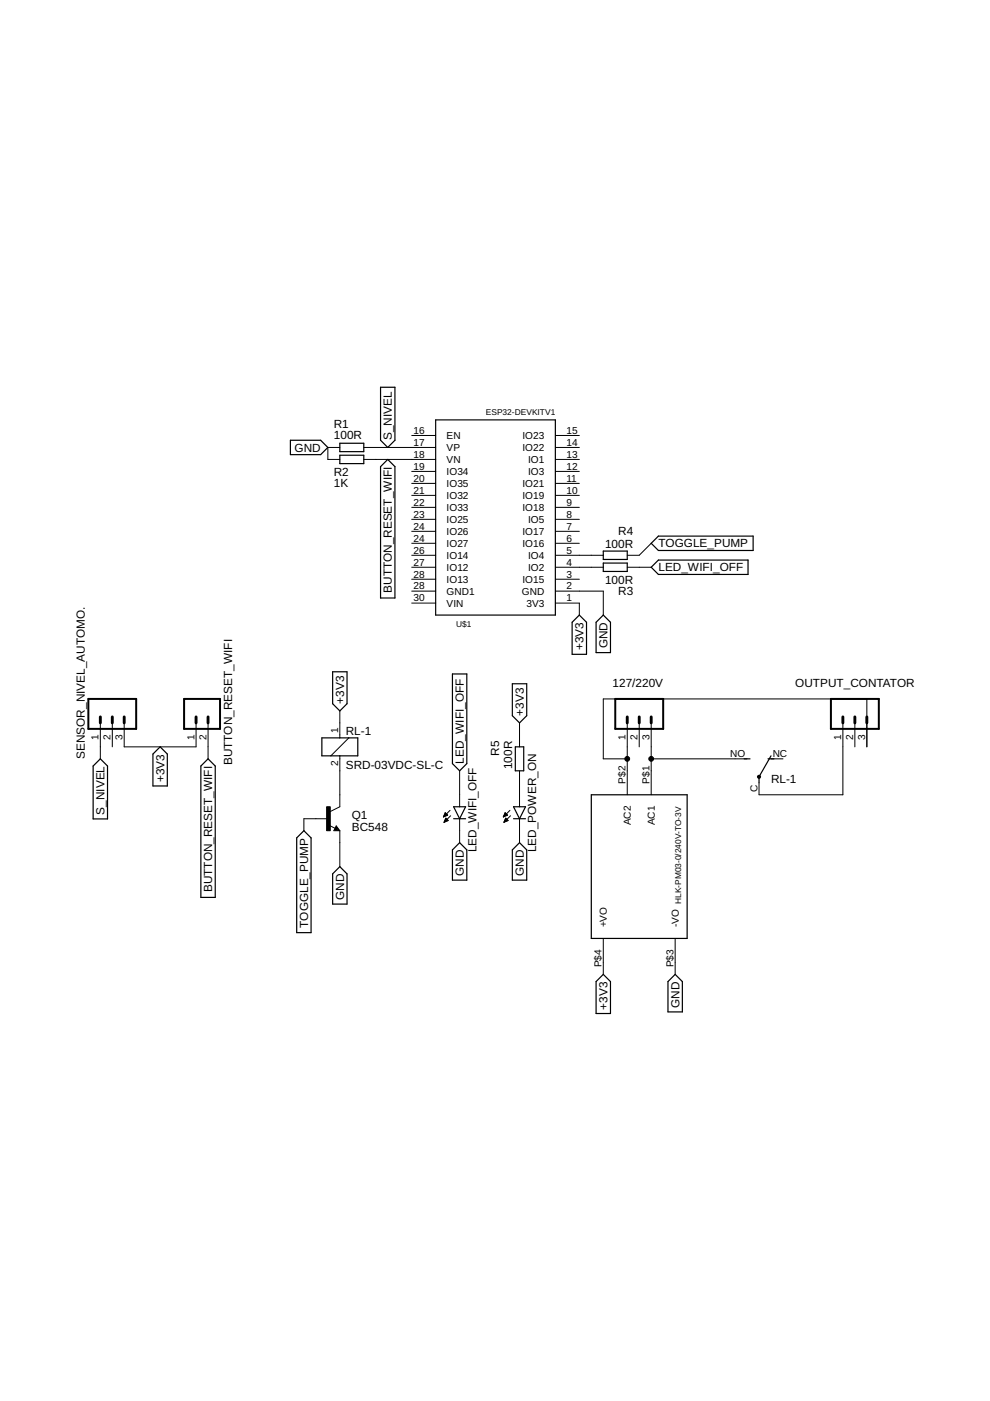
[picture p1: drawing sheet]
<svg xmlns="http://www.w3.org/2000/svg" width="210mm" height="297mm" viewBox="0 0 210 297" stroke-linecap="round" stroke-linejoin="round" font-family="sans-serif">
<g fill="none" stroke="#000" stroke-width=".25">
<path d="M61.6 93.3h6.4l1.5 1.6-1.5 1.5h-6.4zM72.1 94h5v1.8h-5zM72.1 96.5h5v1.8h-5zM80.7 82.1h3v11.2l-1.5 1.6-1.5-1.6zM82.2 97.4l1.5 1.5v27.9h-3v-27.9zM92.4 89h25.4v41.4h-25.4zM127.9 119.4h5.1v1.8h-5.1zM127.9 116.8h5.1v1.8h-5.1zM139.6 118.7h19v3.1h-19l-1.5-1.5zM139.6 113.7h20.1v3h-20.1l-1.5-1.5zM122.8 130.4l1.6 1.5v6.8h-3.1v-6.8zM127.9 130.4l1.5 1.5v6.5h-3v-6.5z"/>
<path d="M34 158.3l1.5 1.6v6.7h-3.1v-6.7zM68.2 156.4h7.7v3.9h-7.7zM70.5 142.4h3.1v6.8l-1.5 1.5-1.6-1.5zM95.9 142.9h3.1v19l-1.5 1.5-1.6-1.5zM108.6 145h3.1v6.7l-1.5 1.6-1.6-1.6zM109.3 158.3h1.7v5.1h-1.7zM21.3 160.9l1.5 1.5v11.2h-3.1v-11.2zM44.1 160.9l1.5 1.5v27.9h-3v-27.9zM64.4 176.1l1.6 1.6v20h-3.1v-20zM71.3 175.6l.1 .3h-.4l.3-.5 .5 .6h-.8M96.2 171h2.5l-1.2 2.6zM96.2 173.6h2.5"/>
<path d="M97.5 178.7l1.5 1.5v6.4h-3.1v-6.4zM108.9 173.6h2.5M108.9 171h2.5l-1.2 2.6zM125.4 168.5h20.3v30.5h-20.3zM157.8 160.9h1.2M162.8 160.9h1.3M163.5 160.3l-2.6 4.4v1.3M72.1 183.7l1.5 1.6v6.4h-3.1v-6.4zM108.6 180.2l1.6-1.5 1.5 1.5v6.4h-3.1zM126.4 208.1l1.5-1.5 1.5 1.5v6.8h-3zM143.2 206.6l1.5 1.5v6.4h-3.1v-6.4z"/>
</g>
<g fill="none" stroke="#000" stroke-width=".21">
<path d="M72.1 94.9h-2.6v2.5h2.6M77.1 97.4h15.3M77.1 94.9h15.3M87.3 99.9h5.1M87.3 92.3h5.1M117.8 99.9h5M117.8 97.4h5M117.8 94.9h5M117.8 92.3h5M87.3 117.7h5.1M87.3 115.2h5.1M87.3 112.6h5.1"/>
<path d="M87.3 110.1h5.1M87.3 107.6h5.1M87.3 105h5.1M87.3 102.5h5.1M117.8 117.7h10.1M117.8 115.2h5M117.8 112.6h5M117.8 110.1h5M117.8 107.6h5M117.8 105h5M117.8 102.5h5M138.1 115.2l-2.6 2.5h-2.5"/>
<path d="M87.3 127.9h5.1M87.3 125.3h5.1M87.3 122.8h5.1M87.3 120.3h5.1M117.8 127.9h5v2.5M117.8 125.3h10.1v5.1M117.8 122.8h5M117.8 120.3h10.1M133 120.3h5.1M21.3 153.3v7.6M23.8 153.3v5M26.3 153.3v5h15.3v-5"/>
<path d="M44.1 153.3v7.6M72.1 150.7v5.7M74 156.4l-3.9 3.9M110.2 153.3v5M133 153.3v15.2M135.5 153.3v5M138.1 153.3v15.2M178.7 153.3v15.2h-17.8v-2.5M181.3 153.3v5M183.8 158.3v-10.1h-55.9v12.7h5.1M69.5 173.6h-5.1v2.5M69.8 175l1.3 .6"/>
<path d="M71.3 175.1l.8 1h-1.3zM72.1 160.3v10.7l-2.1 1.1M72.1 176.1v7.6M94 173.2h.1M94.1 173.1h.2M94.1 173h.5M94.2 172.8h.7M94.2 174.3h.1M94.2 172.7h.6M94.2 174.2h.4M94.3 172.6h.4M94.3 174h.6"/>
<path d="M94.3 172.5h.3M94.3 173.9h.7M94.4 172.3h.1M94.4 173.8h.5M94.4 172.3l-.4 .9M94.4 172.3l.5 .5-.9 .4M94.4 173.7h.3M94.5 173.5h.1M94.5 173.5l.5 .5-.9 .3zM95.4 171.8l-1.4 1.4M95.5 173l-1.4 1.3M97.5 163.4v7.6"/>
<path d="M97.5 173.6v5.1M106.7 173.2h.1M106.8 173.1h.2M106.8 173h.5M106.9 172.8h.7M106.9 174.3h.1M106.9 174.2h.4M106.9 172.7h.6M107 172.6h.4M107 174h.6M107 173.9h.7M107 172.5h.3"/>
<path d="M107.1 172.3h.1M107.1 173.8h.4M107.1 172.3l-.4 .9M107.1 172.3l.5 .5M107.1 173.7h.3M107.2 173.5h.1M107.2 173.5l.5 .5-.9 .3zM107.6 172.8l-.9 .4M108.1 171.8l-1.4 1.4M108.2 173l-1.4 1.3M110.2 163.4v7.6M110.2 173.6v5.1"/>
<path d="M138.1 160.9h20.3M163.5 160.9h2.5M127.9 199v7.6M143.2 199v7.6"/>
</g>
<path d="M18.7 148.2h10.2v6.3h-10.2zM39 148.2h7.7v6.3h-7.7zM130.5 148.2h10.1v6.3h-10.1zM176.2 148.2h10.1v6.3h-10.1z" fill="none" stroke="#000" stroke-width=".42"/>
<path d="M21.3 152v1.3M23.8 152v1.3M26.3 152v1.3M41.6 152v1.3M44.1 152v1.3M133 152v1.3M135.5 152v1.3M138.1 152v1.3M178.7 152v1.3M181.3 152v1.3M183.8 152v1.3" fill="none" stroke="#000" stroke-width=".61"/>
<g fill="#000" stroke="#000" stroke-width=".21">
<circle cx="133" cy="160.9" r=".51"/>
<circle cx="138.1" cy="160.9" r=".51"/>
<circle cx="160.9" cy="164.7" r=".33"/>
</g>
<path d="M69.3 171h.7v5.1h-.7z" fill="#000" stroke="#000" stroke-width=".21"/>
<g font-size="2.5">
<text x="62.4" y="95.8">GND</text>
<text x="70.8" y="93.1">100R</text>
<text x="70.8" y="90.8">R1</text>
<text x="83.1" y="93.3" transform="rotate(-90 83.1 93.3)">S_NIVEL</text>
<text x="70.8" y="101">R2</text>
<text x="70.8" y="103.2">1K</text>
<text x="131.1" y="113.4">R4</text>
<text x="128.3" y="116.2">100R</text>
<text x="139.6" y="116.1">TOGGLE_PUMP</text>
<text x="83.1" y="125.7" transform="rotate(-90 83.1 125.7)">BUTTON_RESET_WIFI</text>
<text x="128.3" y="123.8">100R</text>
<text x="139.6" y="121.1">LED_WIFI_OFF</text>
<text x="131.1" y="126.1">R3</text>
<text x="123.7" y="137.9" transform="rotate(-90 123.7 137.9)">+3V3</text>
<text x="128.8" y="137.5" transform="rotate(-90 128.8 137.5)">GND</text>
<text x="72.9" y="149.2" transform="rotate(-90 72.9 149.2)">+3V3</text>
<text x="129.9" y="145.7">127/220V</text>
<text x="168.6" y="145.7">OUTPUT_CONTATOR</text>
<text x="73.3" y="155.8">RL-1</text>
<text x="111" y="151.7" transform="rotate(-90 111 151.7)">+3V3</text>
<text x="18" y="160.9" transform="rotate(-90 18 160.9)">SENSOR_NIVEL_AUTOMO.</text>
<text x="98.3" y="161.9" transform="rotate(-90 98.3 161.9)">LED_WIFI_OFF</text>
<text x="105.8" y="160.3" transform="rotate(-90 105.8 160.3)">R5</text>
<text x="34.8" y="165.8" transform="rotate(-90 34.8 165.8)">+3V3</text>
<text x="49.2" y="162.3" transform="rotate(-90 49.2 162.3)">BUTTON_RESET_WIFI</text>
<text x="73.3" y="163">SRD-03VDC-SL-C</text>
<text x="108.6" y="163.1" transform="rotate(-90 108.6 163.1)">100R</text>
<text x="163.5" y="166">RL-1</text>
<text x="22.2" y="172.7" transform="rotate(-90 22.2 172.7)">S_NIVEL</text>
<text x="74.6" y="173.6">Q1</text>
<text x="74.6" y="176.1">BC548</text>
<text x="98.3" y="185.7" transform="rotate(-90 98.3 185.7)">GND</text>
<text x="101" y="180.7" transform="rotate(-90 101 180.7)">LED_WIFI_OFF</text>
<text x="111" y="185.7" transform="rotate(-90 111 185.7)">GND</text>
<text x="113.7" y="180.7" transform="rotate(-90 113.7 180.7)">LED_POWER_ON</text>
<text x="45" y="189.2" transform="rotate(-90 45 189.2)">BUTTON_RESET_WIFI</text>
<text x="72.9" y="190.8" transform="rotate(-90 72.9 190.8)">GND</text>
<text x="65.3" y="196.7" transform="rotate(-90 65.3 196.7)">TOGGLE_PUMP</text>
<text x="128.8" y="214" transform="rotate(-90 128.8 214)">+3V3</text>
<text x="144" y="213.7" transform="rotate(-90 144 213.7)">GND</text>
</g>
<g font-size="2.1">
<text x="87.7" y="92">16</text>
<text x="87.7" y="94.5">17</text>
<text x="94.7" y="93.1">EN</text>
<text x="94.7" y="95.6">VP</text>
<text x="110.8" y="95.6">IO22</text>
<text x="110.8" y="93.1">IO23</text>
<text x="120.1" y="94.5">14</text>
<text x="120.1" y="92">15</text>
<text x="87.7" y="97.1">18</text>
<text x="87.7" y="99.6">19</text>
<text x="94.7" y="98.2">VN</text>
<text x="94.7" y="100.7">IO34</text>
<text x="112" y="100.7">IO3</text>
<text x="112" y="98.2">IO1</text>
<text x="120.1" y="99.6">12</text>
<text x="120.1" y="97.1">13</text>
<text x="87.7" y="102.1">20</text>
<text x="87.7" y="104.7">21</text>
<text x="87.7" y="107.2">22</text>
<text x="94.7" y="103.2">IO35</text>
<text x="94.7" y="105.8">IO32</text>
<text x="110.8" y="105.8">IO19</text>
<text x="110.8" y="103.2">IO21</text>
<text x="120.1" y="107.2">9</text>
<text x="120.1" y="104.7">10</text>
<text x="120.1" y="102.1">11</text>
<text x="87.7" y="109.7">23</text>
<text x="87.7" y="112.3">24</text>
<text x="94.7" y="108.3">IO33</text>
<text x="94.7" y="110.9">IO25</text>
<text x="94.7" y="113.4">IO26</text>
<text x="110.8" y="113.4">IO17</text>
<text x="110.8" y="108.3">IO18</text>
<text x="112" y="110.9">IO5</text>
<text x="120.1" y="112.3">7</text>
<text x="120.1" y="109.7">8</text>
<text x="87.7" y="114.8">24</text>
<text x="87.7" y="117.4">26</text>
<text x="87.7" y="119.9">27</text>
<text x="94.7" y="115.9">IO27</text>
<text x="94.7" y="118.5">IO14</text>
<text x="110.8" y="115.9">IO16</text>
<text x="112" y="118.5">IO4</text>
<text x="120.1" y="119.9">4</text>
<text x="120.1" y="117.4">5</text>
<text x="120.1" y="114.8">6</text>
<text x="87.7" y="122.4">28</text>
<text x="87.7" y="125">28</text>
<text x="94.7" y="121">IO12</text>
<text x="94.7" y="123.6">IO13</text>
<text x="110.8" y="123.6">IO15</text>
<text x="112" y="121">IO2</text>
<text x="120.1" y="125">2</text>
<text x="120.1" y="122.4">3</text>
<text x="87.7" y="127.5">30</text>
<text x="94.7" y="126.1">GND1</text>
<text x="94.7" y="128.6">VIN</text>
<text x="110.7" y="126.1">GND</text>
<text x="111.6" y="128.6">3V3</text>
<text x="120.1" y="127.5">1</text>
<text x="71.7" y="155.5" transform="rotate(-90 71.7 155.5)">1</text>
<text x="20.9" y="156.8" transform="rotate(-90 20.9 156.8)">1</text>
<text x="23.4" y="156.8" transform="rotate(-90 23.4 156.8)">2</text>
<text x="26" y="156.8" transform="rotate(-90 26 156.8)">3</text>
<text x="41.2" y="156.8" transform="rotate(-90 41.2 156.8)">1</text>
<text x="43.8" y="156.8" transform="rotate(-90 43.8 156.8)">2</text>
<text x="132.6" y="156.8" transform="rotate(-90 132.6 156.8)">1</text>
<text x="135.2" y="156.8" transform="rotate(-90 135.2 156.8)">2</text>
<text x="137.7" y="156.8" transform="rotate(-90 137.7 156.8)">3</text>
<text x="154.8" y="160.5">NO</text>
<text x="163.8" y="160.5">NC</text>
<text x="178.4" y="156.8" transform="rotate(-90 178.4 156.8)">1</text>
<text x="180.9" y="156.8" transform="rotate(-90 180.9 156.8)">2</text>
<text x="183.4" y="156.8" transform="rotate(-90 183.4 156.8)">3</text>
<text x="71.7" y="162.4" transform="rotate(-90 71.7 162.4)">2</text>
<text x="132.6" y="166.2" transform="rotate(-90 132.6 166.2)">P$2</text>
<text x="137.7" y="166.2" transform="rotate(-90 137.7 166.2)">P$1</text>
<text x="160.6" y="167.9" transform="rotate(-90 160.6 167.9)">C</text>
<text x="133.8" y="175" transform="rotate(-90 133.8 175)">AC2</text>
<text x="138.8" y="175" transform="rotate(-90 138.8 175)">AC1</text>
<text x="128.7" y="196.6" transform="rotate(-90 128.7 196.6)">+VO</text>
<text x="143.9" y="196.6" transform="rotate(-90 143.9 196.6)">-VO</text>
<text x="127.6" y="205.1" transform="rotate(-90 127.6 205.1)">P$4</text>
<text x="142.8" y="205.1" transform="rotate(-90 142.8 205.1)">P$3</text>
</g>
<g font-size="1.8">
<text x="103" y="87.9">ESP32-DEVKITV1</text>
<text x="96.7" y="133">U$1</text>
<text x="144.4" y="191.7" transform="rotate(-90 144.4 191.7)">HLK-PM03-0/240V-TO-3V</text>
</g>
</svg>
